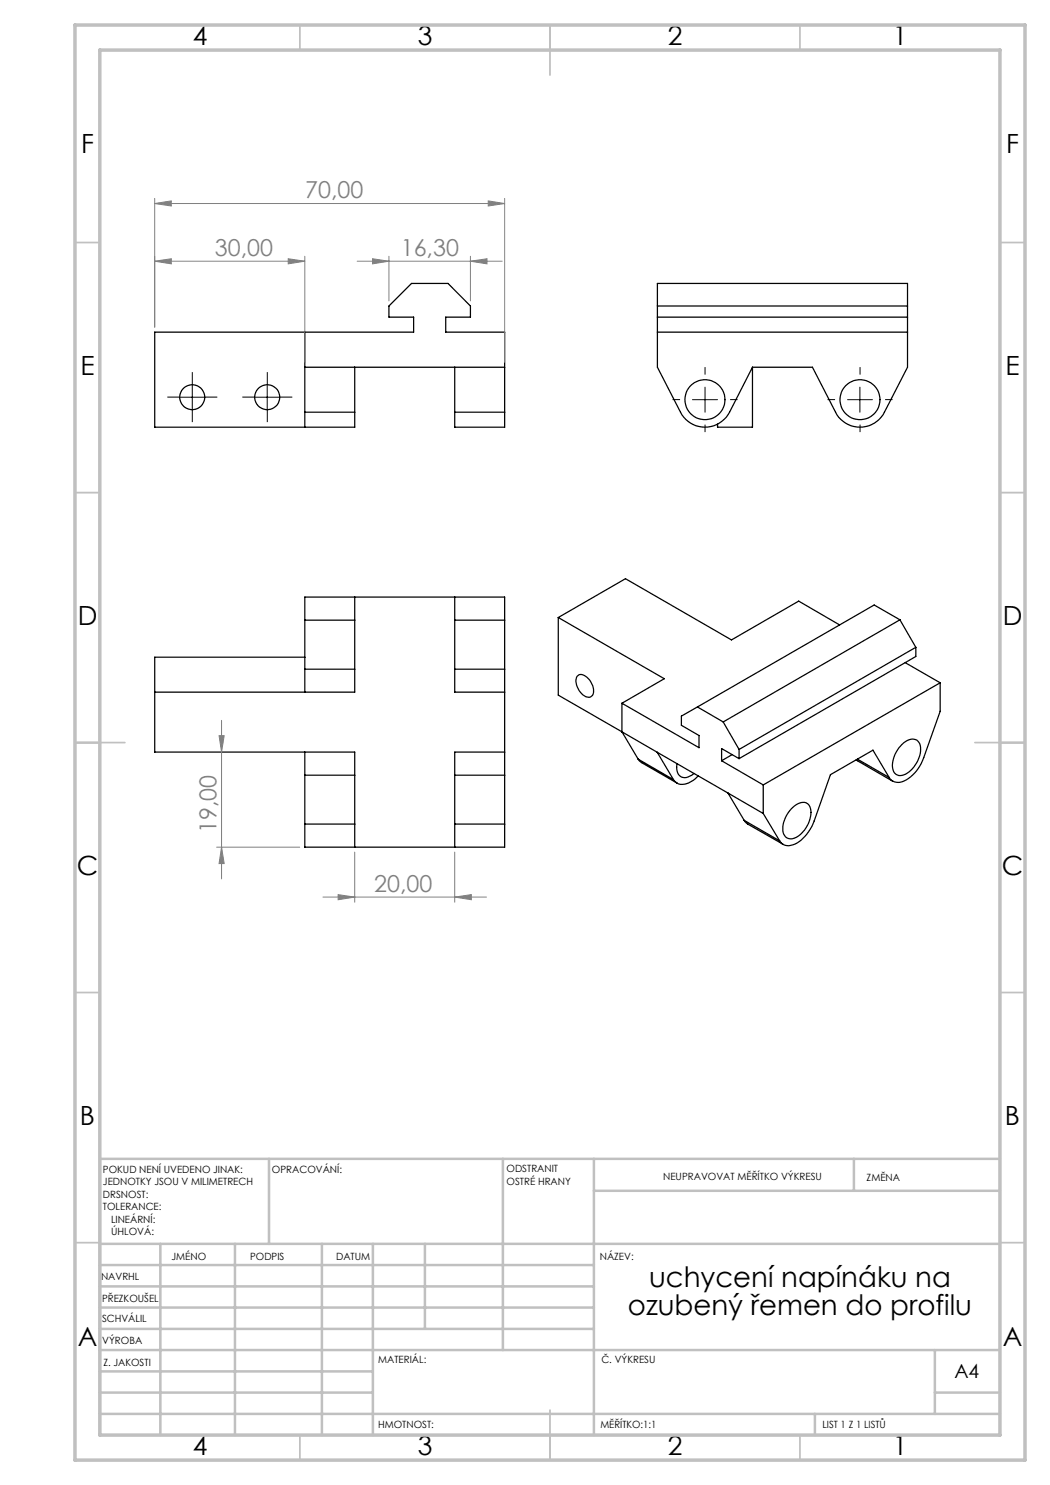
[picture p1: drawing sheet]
<svg xmlns="http://www.w3.org/2000/svg" width="210mm" height="297mm" viewBox="0 0 210 297" stroke-linecap="round" stroke-linejoin="round" font-family="sans-serif">
<g fill="none" stroke="#000" stroke-width=".25">
<path d="M131.5 56.7h50v16.7l-4.6 9a5.5 5.5 0 0 1-4.9 3 5.5 5.5 0 0 1-4.9-3l-4.6-9h-12l-4.6 9a5.5 5.5 0 0 1-9.8 0l-4.6-9zM61 73.4h39.9M61 66.4v16M70.9 73.4v9M90.9 73.4v9M131.5 63.4h50M131.5 66.4h50M131.5 61.2h50M150.5 73.4v12h-7v-.6M61 82.4v3M61 82.4h9.9M70.9 82.4v3h-40v-19h51.8v-3h-4.9v-2.2l4.5-4.5h7.3l4.5 4.5v2.2h-5v3h11.8v16"/>
<path d="M90.9 82.4v3h10v-3M90.9 82.4h10M70.9 119.4v4.6M90.9 119.4v4.6M61 124v7.4M61 124v-4.6h39.9v4.6M61 131.4v7M61 131.4h-30.1v19h40v4.6M61 133.8h9.9M61 124h9.9M70.9 124v9.8M70.9 133.8v4.6h-40"/>
<path d="M90.9 124v9.8M90.9 133.8v4.6h10M90.9 133.8h10M90.9 124h10M100.9 124v9.8M100.9 133.8v21.2M111.7 123.5v15.5l40.9 23.7M111.7 123.5l21.2 12.2-8.5 4.9M111.7 123.5l13.4-7.8 21.2 12.3 13.4-7.8 8.2 4.8M115.5 135.2a1.33 1.33 0 0 1 1.9 .3 3.3 3.3 0 0 1 1.1 3.5 1.27 1.27 0 0 1-1.9 0 3.2 3.2 0 0 1-1.1-3.8zM180 124l-35.4 20.4M180 124l3.2 5.5"/>
<path d="M180 124l-5.2-3-35.3 20.4M181 132.5l7 4.1M183.2 129.5l-35.4 20.4M183.2 129.5v1.8l-35.4 20.4M188 136.6v5.7l-3.3 9.2a7.6 7.6 0 0 1-4.6 5l-1.2-.1a1.7 1.7 0 0 1-1.1-.9M188 136.6l-35.4 20.4M61 155v9.8M61 150.4v4.6M61 155h9.9M70.9 155v9.8M90.9 155v9.8M90.9 155h10"/>
<path d="M100.9 155v9.8M100.9 150.4h-10v4.6M124.4 140.6v5.8l3.2 5.4M124.4 140.6l15.4 8.9v-2.4l-3.5-2v-1.9l3.2-1.8M127.6 151.8l.7 .7 7.1 4.1M127.6 151.8l7.1 4.1M131.4 150.5l3.3 5.4M135.4 152.7a2.05 2.05 0 0 0 1.5 2.8l.7-.1 1.2-.7M139.5 141.4l5.1 3M139.6 155.2a3.9 3.9 0 0 1-4.1 1.5l-.8-.8M144.3 152.1l8.3 4.9M144.6 144.4l3.2 5.5"/>
<path d="M145.6 158.6l3.2 5.5M146.4 150.9l-2.1 1.2M147.8 151.7l-3.5-2v2.4M147.8 149.9v1.8M152.6 157v5.7M171.2 152l7.3 4.2M171.5 151.8l6.3 3.7M177.8 155.5l-3.2-5.5-8.5 4.9-3.3 9.3a7.9 7.9 0 0 1-4.3 4.8 2.03 2.03 0 0 1-2.6-.8M180.4 148.9a2.65 2.65 0 0 1 3-.9 3 3 0 0 1 .4 3.6 5.1 5.1 0 0 1-3.7 3.5 1.68 1.68 0 0 1-1.6-2 6.3 6.3 0 0 1 1.9-4.2zM61 164.8v4.6h39.9v-4.6M61 164.8h9.9M70.9 164.8v4.6"/>
<path d="M90.9 164.8v4.6M90.9 164.8h10M148.8 164.1l.7 .7 7.1 4.1M148.8 164.1l7.1 4.1M152.6 162.7l3.3 5.5M158.5 161.5a2.33 2.33 0 0 1 3.2-.6 4.3 4.3 0 0 1-.5 4.7 3.8 3.8 0 0 1-3.3 2.1 1.93 1.93 0 0 1-1.3-2.4 6.4 6.4 0 0 1 1.9-3.8z"/>
<circle cx="38.5" cy="79.4" r="2.5"/>
<circle cx="53.5" cy="79.4" r="2.49"/>
<circle cx="141" cy="79.9" r="4"/>
<circle cx="172" cy="79.9" r="4"/>
</g>
<g fill="none" stroke="#808080" stroke-width=".2">
<path d="M30.9 39.7v25.7M100.9 39.7v32.8M30.9 40.7l3.4-.5v1zM30.9 40.7h70M30.9 52.2l3.4-.5v1.1zM30.9 52.2h30.1M57.6 51.7l3.4 .5-3.4 .6zM61 51.3v21.2M71.4 52.2h29M74.5 51.7l3.3 .5-3.3 .6zM77.8 51.3v8.9M94.1 52.2l3.3-.5v1.1z"/>
<path d="M94.1 51.3v8.9M97.6 40.2l3.3 .5-3.3 .5zM43.8 147.1h1l-.5 3.3zM44.3 144.1v31.7M43.3 169.4h16.6M44.3 169.4l.5 3.3h-1zM64.6 179.4h32.7M67.6 178.9l3.3 .5-3.3 .5zM70.9 170.4v10M90.9 179.4l3.4-.5v1zM90.9 170.4v10"/>
</g>
<g fill="none" stroke="#000" stroke-width=".2" stroke-dasharray="15.2 1.3 1.3 1.3" stroke-linecap="butt">
<path d="M36 79.4h-2.5M38.5 76.9v-2.5M41 79.4h2.5M51 79.4h-2.5M53.5 76.9v-2.5M56 79.4h2.5M136 79.9h-1.5M141 74.9v-1.5M146 79.9h1.5M167 79.9h-1.5M172 74.9v-1.5M177 79.9h1.5"/>
<path d="M38.5 81.9v2.5M53.5 81.9v2.5M141 84.9v1.5M172 84.9v1.5"/>
</g>
<path d="M35.9 79.4h5.1M38.5 76.9v5M50.9 79.4h5.1M53.4 76.9v5M138.5 79.9h5M141 77.4v5M169.5 79.9h5M172 77.4v5" fill="none" stroke="#000" stroke-width=".2"/>
<g fill="none" stroke="#c0c0c0" stroke-width=".35">
<path d="M60 5v5M110 5v10M160 5v5M15 48.5h5M200 48.5h5M15 98.5h5M200 98.5h5M15 148.5h10M195 148.5h10M15 198.5h5M200 198.5h5M15 248.5h5"/>
<path d="M200 248.5h5M60 287v5M110 282v10M160 287v5"/>
</g>
<g fill="none" stroke="#c0c0c0" stroke-width=".5">
<path d="M53.8 231.8v17M100.6 231.8v38.2M118.8 231.8v55.2M118.8 238.2h81.2M170.8 231.8v6.4M200 231.8h-180v55.2M20 248.8h180M20 257.3h98.8M20 253h98.8M32.1 248.8v38.2M47 248.8v38.2M64.4 248.8v38.2"/>
<path d="M74.6 248.8v38.2M85 248.8v17M20 265.8h98.8M20 261.5h98.8M20 278.5h54.6M20 274.3h54.6M20 270h180M187 278.5h13M187 270v12.8M20 282.8h180M163 282.8v4.2"/>
</g>
<path d="M15 5h190v287h-190zM20 10h180v277h-180z" fill="none" stroke="#c0c0c0" stroke-width=".7"/>
<g fill="#808080">
<path d="M74.5 51.7l3.3 .5-3.3 .6zM94.1 52.2l3.3-.5v1.1zM67.6 178.9l3.3 .5-3.3 .5zM90.9 179.4l3.4-.5v1z"/>
<path d="M30.9 40.7l3.4-.5v1zM97.6 40.2l3.3 .5-3.3 .5z"/>
<path d="M57.6 51.7l3.4 .5-3.4 .6zM30.9 52.2l3.4-.5v1.1z"/>
<path d="M43.8 147.1h1l-.5 3.3zM44.3 169.4l.5 3.3h-1z"/>
</g>
<g font-size="5.6">
<text x="129.8" y="257.4">uchycení napínáku na</text>
<text x="125.6" y="263.1">ozubený řemen do profilu</text>
</g>
<g font-size="5.3">
<text x="38.5" y="8.9">4</text>
<text x="83.5" y="8.9">3</text>
<text x="133.6" y="8.9">2</text>
<text x="178.6" y="8.9">1</text>
<text x="16.2" y="30.7">F</text>
<text x="201.2" y="30.7">F</text>
<text x="16.1" y="74.9">E</text>
<text x="201.1" y="74.9">E</text>
<text x="15.5" y="124.9">D</text>
<text x="200.5" y="124.9">D</text>
<text x="15.4" y="174.9">C</text>
<text x="200.4" y="174.9">C</text>
<text x="16" y="224.9">B</text>
<text x="201" y="224.9">B</text>
<text x="15.5" y="269.2">A</text>
<text x="200.5" y="269.2">A</text>
<text x="38.5" y="290.9">4</text>
<text x="83.5" y="290.9">3</text>
<text x="133.6" y="290.9">2</text>
<text x="178.6" y="290.9">1</text>
</g>
<g font-size="4.7" fill="#808080">
<text x="61" y="39.7">70,00</text>
<text x="43" y="51.2">30,00</text>
<text x="80.2" y="51.2">16,30</text>
<text x="43.3" y="166.6" transform="rotate(-90 43.3 166.6)">19,00</text>
<text x="74.8" y="178.4">20,00</text>
</g>
<text font-size="3.9" x="190.9" y="275.5">A4</text>
<g font-size="2">
<text x="20.6" y="234.6">POKUD NENÍ UVEDENO JINAK:</text>
<text x="20.6" y="237.1">JEDNOTKY JSOU V MILIMETRECH</text>
<text x="20.6" y="239.6">DRSNOST:</text>
<text x="54.4" y="234.6">OPRACOVÁNÍ:</text>
<text x="101.3" y="234.5">ODSTRANIT</text>
<text x="101.3" y="237">OSTRÉ HRANY</text>
<text x="132.6" y="236">NEUPRAVOVAT MĚŘÍTKO VÝKRESU</text>
<text x="173.3" y="236.2">ZMĚNA</text>
<text x="20.6" y="242.1">TOLERANCE:</text>
<text x="22.2" y="244.6">LINEÁRNÍ:</text>
<text x="22.2" y="247.1">ÚHLOVÁ:</text>
<text x="34.3" y="252">JMÉNO</text>
<text x="50" y="251.9">PODPIS</text>
<text x="67.2" y="251.9">DATUM</text>
<text x="120" y="251.9">NÁZEV:</text>
<text x="20.2" y="256.1">NAVRHL</text>
<text x="20.4" y="260.3">PŘEZKOUŠEL</text>
<text x="20.4" y="264.4">SCHVÁLIL</text>
<text x="20.5" y="268.8">VÝROBA</text>
<text x="20.7" y="273.1">Z. JAKOSTI</text>
<text x="75.6" y="272.5">MATERIÁL:</text>
<text x="120.3" y="272.5">Č. VÝKRESU</text>
<text x="75.6" y="285.5">HMOTNOST:</text>
<text x="120.1" y="285.6">MĚŘÍTKO:1:1</text>
<text x="164.5" y="285.6">LIST 1 Z 1 LISTŮ</text>
</g>
</svg>
